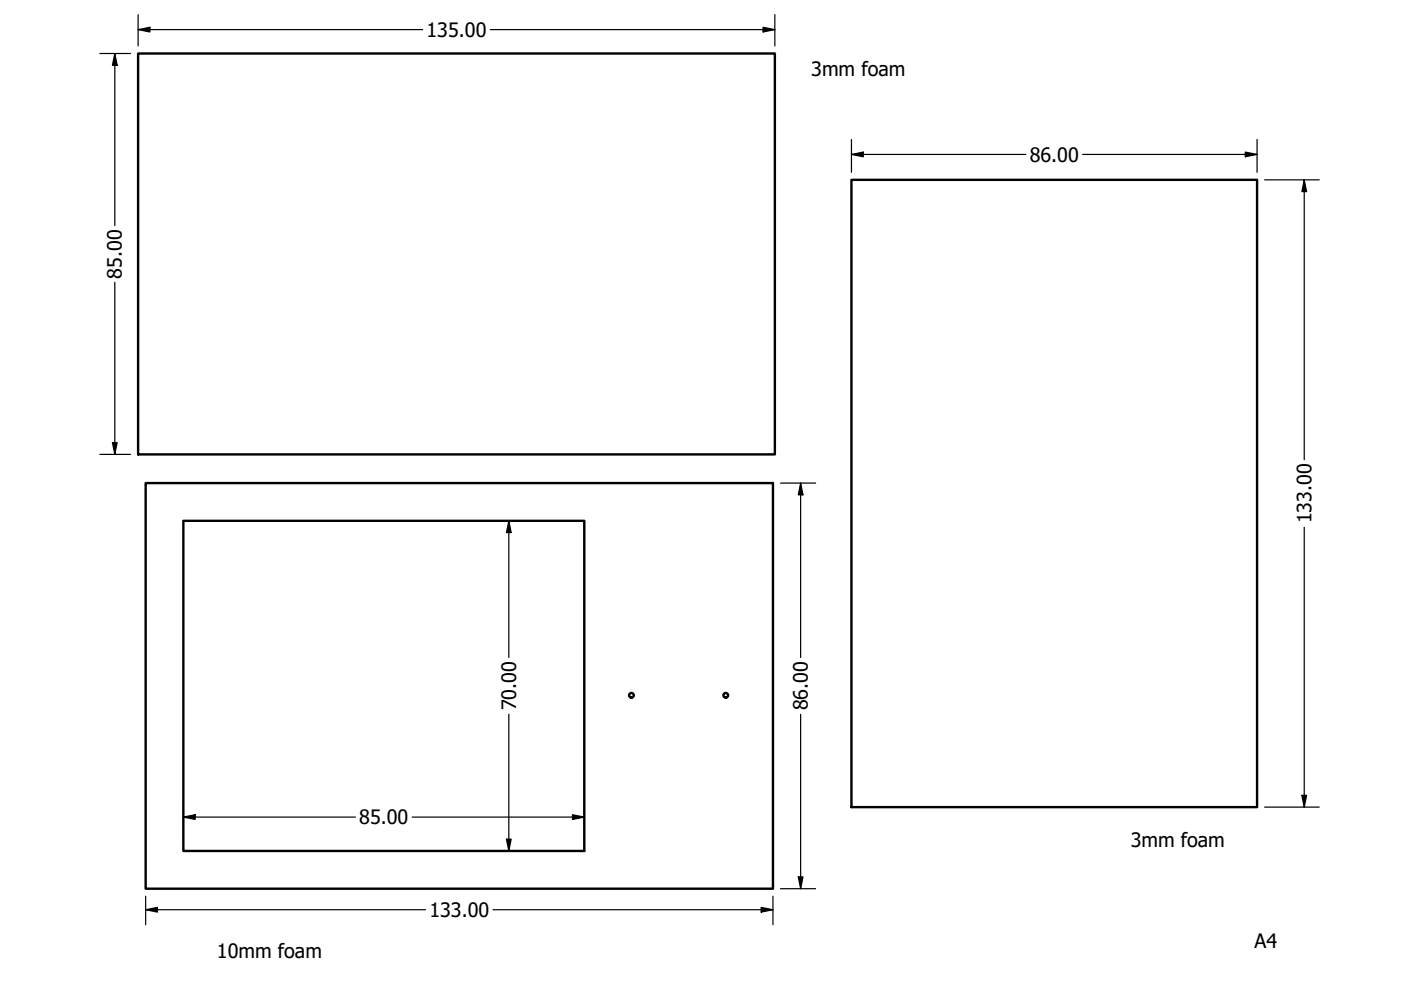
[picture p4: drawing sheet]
<svg xmlns="http://www.w3.org/2000/svg" width="297mm" height="210mm" viewBox="0 0 297 210" stroke-linecap="round" stroke-linejoin="round" font-family="sans-serif">
<!-- layer: Visible (ANSI) -->
<g fill="none" stroke="#000" stroke-width=".51">
<path d="M29.3 11.3h135v85h-135zM180.5 38.1h86v133h-86zM30.9 102.4h133v86h-133zM38.9 110.4h85v70h-85z"/>
<circle cx="133.9" cy="147.4" r=".5"/>
<circle cx="153.9" cy="147.4" r=".5"/>
</g>
<!-- layer: Dimension (ANSI) -->
<g fill="none" stroke="#000" stroke-width=".25">
<path d="M21.2 11.3h6.5M24.3 11.3l.5 2.5h-1zM24.3 11.3v36.5M29.3 6.3l2.5-.5v1zM29.3 6.3h60.3M29.3 3.1v6.6M103.9 6.3h60.4M161.8 5.8l2.5 .5-2.5 .5zM164.3 3.1v6.6M180.5 32.7l2.5-.5v1zM180.5 32.7h37M180.5 29.6v6.9"/>
<path d="M229.5 32.7h37M264 32.2l2.5 .5-2.5 .5zM266.5 29.6v6.9M268.1 38.1h11.6M276.5 38.1l.5 2.5h-1zM276.5 38.1v59.4M24.3 59.9v36.4M21.2 96.3h6.5M23.8 93.8h1l-.5 2.5zM104.7 110.4h17.6M107.9 110.4l.5 2.5h-1zM107.9 110.4v29"/>
<path d="M165.5 102.4h7.4M169.8 102.4l.4 2.5h-.9zM169.8 102.4v37M276.5 111.8v59.3M107.9 151.4v29M169.8 151.4v37M38.9 173.2l2.5-.5v1zM38.9 173.2h36.5M38.9 170.1v8.7M87.4 173.2h36.5M107.4 177.9h1l-.5 2.5zM121.4 172.7l2.5 .5-2.5 .5z"/>
<path d="M123.9 170.1v8.7M268.1 171.1h11.6M276 168.6h1l-.5 2.5zM30.9 192.9l2.5-.5v1zM30.9 192.9h59.3M30.9 190v6.1M104.5 192.9h59.4M104.7 180.4h17.6M161.4 192.4l2.5 .5-2.5 .5zM163.9 190v6.1M165.5 188.4h7.4M169.3 185.9h.9l-.4 2.5z"/>
</g>
<g fill="#000">
<path d="M24.3 11.3l.5 2.5h-1z" fill-rule="evenodd"/>
<path d="M29.3 6.3l2.5-.5v1z" fill-rule="evenodd"/>
<path d="M161.8 5.8l2.5 .5-2.5 .5z" fill-rule="evenodd"/>
<path d="M180.5 32.7l2.5-.5v1z" fill-rule="evenodd"/>
<path d="M264 32.2l2.5 .5-2.5 .5z" fill-rule="evenodd"/>
<path d="M276.5 38.1l.5 2.5h-1z" fill-rule="evenodd"/>
<path d="M23.8 93.8h1l-.5 2.5z" fill-rule="evenodd"/>
<path d="M107.9 110.4l.5 2.5h-1z" fill-rule="evenodd"/>
<path d="M169.8 102.4l.4 2.5h-.9z" fill-rule="evenodd"/>
<path d="M38.9 173.2l2.5-.5v1z" fill-rule="evenodd"/>
<path d="M107.4 177.9h1l-.5 2.5z" fill-rule="evenodd"/>
<path d="M121.4 172.7l2.5 .5-2.5 .5z" fill-rule="evenodd"/>
<path d="M276 168.6h1l-.5 2.5z" fill-rule="evenodd"/>
<path d="M30.9 192.9l2.5-.5v1z" fill-rule="evenodd"/>
<path d="M161.4 192.4l2.5 .5-2.5 .5z" fill-rule="evenodd"/>
<path d="M169.3 185.9h.9l-.4 2.5z" fill-rule="evenodd"/>
</g>
<g font-size="4.2">
<text x="90.4" y="7.8">135.00</text>
<text x="172" y="16.1">3mm foam</text>
<text x="218.3" y="34.3">86.00</text>
<text x="25.9" y="59.1" transform="rotate(-90 25.9 59.1)">85.00</text>
<text x="278" y="111" transform="rotate(-90 278 111)">133.00</text>
<text x="109.4" y="150.6" transform="rotate(-90 109.4 150.6)">70.00</text>
<text x="171.3" y="150.6" transform="rotate(-90 171.3 150.6)">86.00</text>
<text x="76.2" y="174.8">85.00</text>
<text x="239.7" y="179.6">3mm foam</text>
<text x="91" y="194.4">133.00</text>
<text x="46" y="203.1">10mm foam</text>
<text x="266" y="200.9">A4</text>
</g>
</svg>
